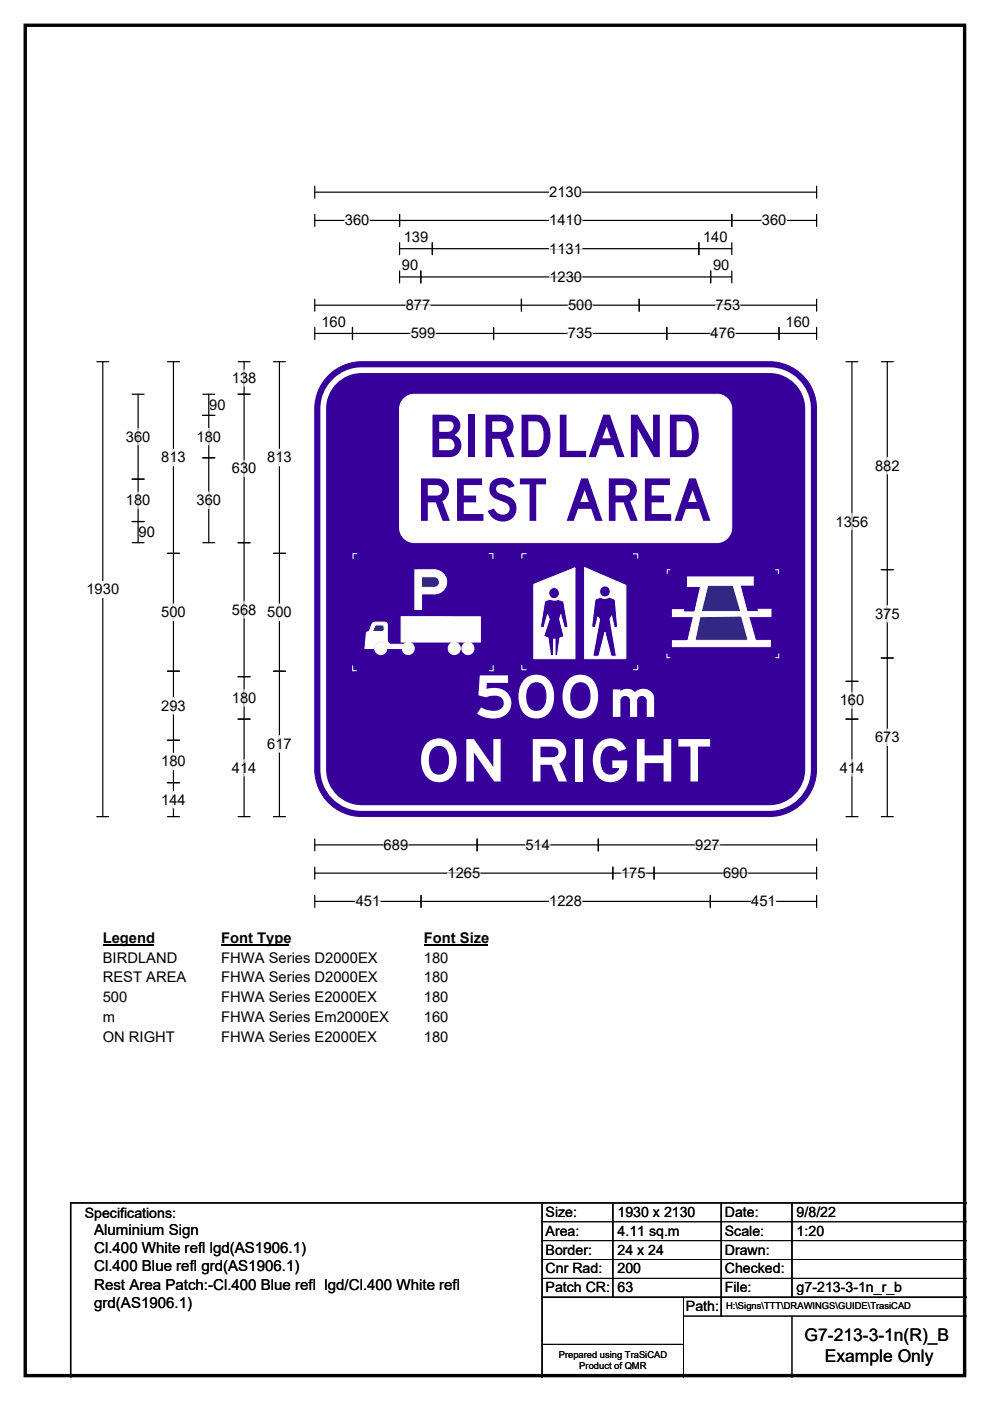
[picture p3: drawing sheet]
<svg xmlns="http://www.w3.org/2000/svg" width="210mm" height="297mm" viewBox="0 0 210 297" stroke-linecap="round" stroke-linejoin="round" font-family="sans-serif">
<path d="M5.4 5.4h199.2v286.3h-199.2z" fill="none" stroke="#000" stroke-width=".72"/>
<path d="M66.8 39.5v2.5M173.2 39.5v2.5M66.8 40.7h106.4" fill="none" stroke="#000" stroke-width=".25"/>
<path d="M116.5 39h6.9v3.5h-6.9z" fill="#fff"/>
<g fill="none" stroke="#000" stroke-width=".25">
<path d="M66.8 46.7h106.4M66.8 45.5v2.5M84.8 45.5v2.5M84.8 51.5v2.5M84.8 57.4v2.6M84.8 52.7h70.4M84.8 58.7h70.4M89.3 57.4v2.6M91.7 51.5v2.5M148.2 51.5v2.5M150.7 57.4v2.6M155.2 51.5v2.5"/>
<path d="M155.2 45.5v2.5M155.2 57.4v2.6M173.2 45.5v2.5M20.5 76.7h2.6M21.8 76.7v96.4M66.8 63.4v2.6M66.8 69.4v2.6M66.8 64.7h106.4M66.8 70.7h106.4M74.8 69.4v2.6M104.7 69.4v2.6M110.6 63.4v2.6"/>
<path d="M135.6 63.4v2.6M141.4 69.4v2.6M165.2 69.4v2.6M173.2 63.4v2.6M173.2 69.4v2.6M20.5 173.1h2.6M66.8 177.9v2.5M66.8 179.1h106.4M101.2 177.9v2.5M126.9 177.9v2.5M173.2 177.9v2.5M66.8 183.9v2.5"/>
<path d="M66.8 189.8v2.6M66.8 185.1h106.4M66.8 191.1h106.4M89.3 189.8v2.6M130 183.9v2.5M138.7 183.9v2.5M150.7 189.8v2.6M173.2 183.9v2.5M173.2 189.8v2.6"/>
</g>
<g fill="none" stroke="#fff" stroke-width=".25">
<path d="M73.2 46.7h5.2M116.5 46.7h6.9M116.5 52.7h6.9M116.5 58.7h7M161.6 46.7h5.2M86.1 64.7h5.2M87.1 70.7h5.2M120.5 70.7h5.2M120.5 64.7h5.2M150.7 70.7h5.2M151.8 64.7h5.2M81.4 179.1h5.2"/>
<path d="M111.4 179.1h5.2M147.4 179.1h5.3M75.4 191.1h5.2M94.9 185.1h7M116.5 191.1h6.9M131.7 185.1h5.2M153.4 185.1h5.2M159.3 191.1h5.2"/>
</g>
<path d="M18.3 123.2h7v3.5h-7z" fill="#fff"/>
<g fill="none" stroke="#000" stroke-width=".25">
<path d="M35.5 76.7h2.6M36.8 76.7v96.4M50.5 76.7h2.5M51.8 76.7v96.4M58 76.7h2.5M59.3 76.7v96.4M179.4 76.7h2.6M180.7 76.7v96.4M186.9 76.7h2.6M188.2 76.7v96.4M28 83.6h2.6M29.3 83.6v31.5"/>
<path d="M43 83.6h2.6M43 88.1h2.6M43 97.1h2.6M44.3 83.6v31.5M50.5 83.6h2.5M28 101.6h2.6M28 110.6h2.6M28 115.1h2.6M35.5 117.3h2.6M43 115.1h2.6M50.5 115.1h2.5M58 117.3h2.5"/>
<path d="M186.9 120.8h2.6M186.9 139.5h2.6M35.5 142.3h2.6M35.5 157h2.6M50.5 143.5h2.5M50.5 152.5h2.5M58 142.3h2.5M179.4 152.5h2.6M179.4 144.5h2.6M35.5 165.9h2.6M35.5 173.1h2.6M50.5 173.1h2.5"/>
<path d="M58 173.1h2.5M179.4 173.1h2.6M186.9 173.1h2.6"/>
</g>
<g fill="none" stroke="#fff" stroke-width=".25">
<path d="M51.8 78.4v3.5M29.3 90.8v3.5M36.8 95.2v3.6M44.3 90.8v3.5M51.8 97.6v3.5M59.3 95.2v3.6M188.2 97v3.5M29.3 104.3v3.5M44.3 104.3v3.5M180.7 108.8v3.5M36.8 128.1v3.5M51.8 127.5v3.5"/>
<path d="M59.3 128.1v3.5M188.2 128.4v3.5M36.8 147.9v3.5M36.8 159.7v3.5M51.8 146.2v3.5M59.3 156v3.5M180.7 146.7v3.5M188.2 154.6v3.5M36.8 167.8v3.5M51.8 161.1v3.4M180.7 161.1v3.4"/>
</g>
<path d="M21.8 197.1h10.8v3.5h-10.8z" fill="#fff"/>
<path d="M21.8 200.4h10.8" fill="none" stroke="#000" stroke-width=".32"/>
<path d="M46.9 197.1h14.4v3.5h-14.4z" fill="#fff"/>
<path d="M46.9 200.4h14.4" fill="none" stroke="#000" stroke-width=".32"/>
<path d="M89.9 197.1h13.5v3.5h-13.5z" fill="#fff"/>
<path d="M89.9 200.4h13.5" fill="none" stroke="#000" stroke-width=".32"/>
<g fill="#fff">
<path d="M21.8 201.3h15.7v3.5h-15.7z"/>
<path d="M46.9 201.3h33.1v3.5h-33.1z"/>
<path d="M89.9 201.3h5.2v3.5h-5.2z"/>
<path d="M21.8 205.5h17.6v3.5h-17.6z"/>
<path d="M46.9 205.5h33.1v3.5h-33.1z"/>
<path d="M89.9 205.5h5.2v3.5h-5.2z"/>
<path d="M21.8 209.7h5.2v3.5h-5.2z"/>
<path d="M46.9 209.7h32.9v3.5h-32.9z"/>
<path d="M89.9 209.7h5.2v3.5h-5.2z"/>
<path d="M21.8 213.9h2.6v3.5h-2.6z"/>
<path d="M46.9 213.9h35.5v3.5h-35.5z"/>
<path d="M89.9 213.9h5.2v3.5h-5.2z"/>
<path d="M21.8 218.1h15.2v3.5h-15.2z"/>
<path d="M46.9 218.1h32.9v3.5h-32.9z"/>
<path d="M89.9 218.1h5.2v3.5h-5.2z"/>
</g>
<path d="M70.1 79.2a9.9 9.9 0 0 1 6.6-2.5h86.5a10 10 0 0 1 10 10v76.4a10 10 0 0 1-10 10h-86.5a10 10 0 0 1-9.9-10v-76.4a9.9 9.9 0 0 1 3.3-7.5z" fill-rule="evenodd" fill="#37009b" stroke="#37009b" stroke-width=".21"/>
<path d="M71 80.9a8.1 8.1 0 0 1 5.7-2.4h86.5a8.2 8.2 0 0 1 8.2 8.2v76.4a8.2 8.2 0 0 1-8.2 8.2h-86.5a8.2 8.2 0 0 1-8.1-8.2v-76.4a8.1 8.1 0 0 1 2.4-5.8z" fill="none" stroke="#fff" stroke-width="1.2"/>
<path d="M113.2 123.9v15.8h8.8v-19.3zM124 120.3l8.7 3.8v15.6h-8.7zM116.4 125.8a1.16 1.16 0 0 0 2.3 0 1.16 1.16 0 0 0-2.3 0zM127.2 125.4a1.15 1.15 0 0 0 2.3 0 1.15 1.15 0 0 0-2.3 0zM115.5 127.4l-.9 5.5 .8 .2 .7-2.8 .4 1-1.2 3.6 .9 .3 .6 3.8h.6v-3.5h.3v3.5h.5l.5-3.7 .9-.3-.9-3.7 .2-1 .8 2.9 .8-.2-1-5.5-1.2-.4-.8 .2-.8-.3zM126.2 127l1.2-.4 .9 .3 .9-.3 1.3 .5 .5 5.9-.7 .2-.6-2.6-.3 .6 1.3 7.9h-1.1l-1.3-5-1.3 5h-1.3l1.5-7.8-.4-.5-.5 2.3-.8-.2z" fill-rule="evenodd" fill="#fff"/>
<g fill="none" stroke="#fff" stroke-width=".21">
<path d="M111.6 117.4h-.9v.9M134.3 117.4h1v.9M113.2 123.9l8.8-3.5v19.3h-8.8zM115.5 127.4l1.2-.4 .8 .3 .8-.2 1.2 .4 1 5.5-.8 .2-.8-2.9-.2 1 .9 3.7-.9 .3-.5 3.7h-.5v-3.5h-.3v3.5h-.6l-.6-3.8-.9-.3 1.2-3.6-.4-1-.7 2.8-.8-.2zM124 120.3l8.7 3.8v15.6h-8.7zM126.2 127l1.2-.4 .9 .3 .9-.3 1.3 .5 .5 5.9-.7 .2-.6-2.6-.3 .6 1.3 7.9h-1.1l-1.3-5-1.3 5h-1.3l1.5-7.8-.4-.5-.5 2.3-.8-.2zM110.7 141.1v.9h.9M135.3 141.1v.9h-1"/>
<circle cx="117.5" cy="125.8" r="1.16"/>
<circle cx="128.3" cy="125.4" r="1.15"/>
</g>
<path d="M141.5 138.6v.8h.6M142.2 120.8h-.7v.9" fill="none" stroke="#fefefe" stroke-width=".21"/>
<path d="M145.8 122.3h14v1.8h-2.8l1.4 5.6h2.5l-.1-.5h2.7v1.5h-4.7l1.5 5.1h3.1v1.3h-20.8v-1.3h3.3l1.2-5.1h-4.5v-1.4h2.4v.5h2.4l1.2-5.5h-2.8z" fill-rule="evenodd" fill="#fefefe" stroke="#fefefe" stroke-width=".21"/>
<g fill="#302882" stroke="#fefefe" stroke-width=".21">
<path d="M150.1 124.1h5.4l1.6 5.6h-8.4z" fill-rule="evenodd"/>
<path d="M148.5 130.7l8.8-.1 1.4 5.2h-11.3z" fill-rule="evenodd"/>
</g>
<path d="M75.8 117.4h-.9v1.1M103.7 117.4h.8v1.1M164.4 120.8h.7v.9M165.2 138.6v.8h-.7M74.8 141.1v1.1h.9M104.6 141.1v1.1h-.9" fill="none" stroke="#fefefe" stroke-width=".21"/>
<g fill="#fefefe" stroke="#fefefe" stroke-width=".21">
<path d="M79 132.1l.5-.2 2.4 .1 .2 .3v3.7l.5 .6h2.8l-.3 .9h-2.9a1.46 1.46 0 0 0-1.4-1.5 1.46 1.46 0 0 0-1.5 1.5h-1.9l.3-3.3 .6-.4z" fill-rule="evenodd"/>
<circle cx="80.8" cy="137.5" r="1.3"/>
<circle cx="86.6" cy="137.5" r="1.3"/>
</g>
<path d="M79.6 132.6h1.6l.3 .3-.1 .8-.3 .2-2-.1v-.2z" fill-rule="evenodd" fill="#302882" stroke="#fefefe" stroke-width=".21"/>
<g fill="#fefefe" stroke="#fefefe" stroke-width=".21">
<path d="M85.1 130.7l16.8 .1v5.3h-16.8z" fill-rule="evenodd"/>
<path d="M88 120.8h4.4a2.57 2.57 0 0 1 2.3 2.6 2.57 2.57 0 0 1-2.4 2.5h-2.9v3.3h-1.4z" fill-rule="evenodd"/>
<circle cx="96.3" cy="137.5" r="1.3"/>
<circle cx="99.2" cy="137.5" r="1.3"/>
</g>
<path d="M89.4 122.3h2.8a1.13 1.13 0 0 1 1 1.1 1.13 1.13 0 0 1-1 1.1h-2.8z" fill-rule="evenodd" fill="#302882" stroke="#fefefe" stroke-width=".21"/>
<path d="M85.7 84.5a3.1 3.1 0 0 1 2.2-.9h64.1a3.1 3.1 0 0 1 3.2 3.1v25.2a3.2 3.2 0 0 1-3.2 3.1h-64.1a3.1 3.1 0 0 1-3.1-3.1v-25.2a3.1 3.1 0 0 1 .9-2.2z" fill-rule="evenodd" fill="#fff" stroke="#fff" stroke-width=".21"/>
<path d="M115 255v37M130 255v20M153 255v24M168 255v20M205 255h-190v37M115 275h90" fill="none" stroke="#000" stroke-width=".3"/>
<path d="M115 259h90M115 263h90M115 267h90M115 271h90M145 279h60M145 275v17M168 279v13M115 285h30" fill="none" stroke="#000" stroke-width=".21"/>
<g font-size="12.5" fill="#37009b">
<text x="90.7" y="96.9">BIRDLAND</text>
<text x="88.2" y="110.4">REST AREA</text>
</g>
<g font-size="12.5" fill="#fff">
<text x="100.6" y="152.2">500</text>
<text x="88.4" y="165.7">ON RIGHT</text>
</g>
<text font-size="11.1" fill="#fff" x="128.4" y="152">m</text>
<g font-size="3.7">
<text x="170.7" y="284.4">G7-213-3-1n(R)_B</text>
<text x="175" y="288.9">Example Only</text>
</g>
<g font-size="3.2">
<text x="20" y="261.9">Aluminium Sign</text>
<text x="20" y="265.7">Cl.400 White refl lgd(AS1906.1)</text>
<text x="20" y="269.6">Cl.400 Blue refl grd(AS1906.1)</text>
<text x="20" y="273.4">Rest Area Patch:-Cl.400 Blue refl lgd/Cl.400 White refl</text>
<text x="20" y="277.2">grd(AS1906.1)</text>
</g>
<g font-size="3.1">
<text x="116.5" y="41.8">2130</text>
<text x="73.2" y="47.8">360</text>
<text x="116.5" y="47.8">1410</text>
<text x="161.6" y="47.8">360</text>
<text x="85.6" y="51.3">139</text>
<text x="116.5" y="53.8">1131</text>
<text x="149.1" y="51.3">140</text>
<text x="85.3" y="57.3">90</text>
<text x="116.5" y="59.8">1230</text>
<text x="151.2" y="57.3">90</text>
<text x="86.1" y="65.8">877</text>
<text x="120.5" y="65.8">500</text>
<text x="151.8" y="65.8">753</text>
<text x="68.2" y="69.3">160</text>
<text x="87.1" y="71.8">599</text>
<text x="120.5" y="71.8">735</text>
<text x="150.7" y="71.8">476</text>
<text x="166.6" y="69.3">160</text>
<text x="49.2" y="81.2">138</text>
<text x="44.4" y="86.9">90</text>
<text x="26.7" y="93.6">360</text>
<text x="41.7" y="93.6">180</text>
<text x="34.2" y="98">813</text>
<text x="49.2" y="100.4">630</text>
<text x="56.7" y="98">813</text>
<text x="185.6" y="99.8">882</text>
<text x="26.7" y="107.1">180</text>
<text x="41.7" y="107.1">360</text>
<text x="29.4" y="113.9">90</text>
<text x="177.2" y="111.6">1356</text>
<text x="18.3" y="126">1930</text>
<text x="34.2" y="130.9">500</text>
<text x="49.2" y="130.3">568</text>
<text x="56.7" y="130.9">500</text>
<text x="185.6" y="131.2">375</text>
<text x="49.2" y="149">180</text>
<text x="178.1" y="149.5">160</text>
<text x="34.2" y="150.7">293</text>
<text x="56.7" y="158.8">617</text>
<text x="185.6" y="157.4">673</text>
<text x="34.2" y="162.5">180</text>
<text x="49.2" y="163.9">414</text>
<text x="178.1" y="163.9">414</text>
<text x="34.2" y="170.6">144</text>
<text x="81.4" y="180.2">689</text>
<text x="111.4" y="180.2">514</text>
<text x="147.4" y="180.2">927</text>
<text x="94.9" y="186.2">1265</text>
<text x="131.7" y="186.2">175</text>
<text x="153.4" y="186.2">690</text>
<text x="75.4" y="192.2">451</text>
<text x="116.5" y="192.2">1228</text>
<text x="159.3" y="192.2">451</text>
<text x="21.8" y="199.9">Legend</text>
<text x="46.9" y="199.9">Font Type</text>
<text x="89.9" y="199.9">Font Size</text>
<text x="21.8" y="204.1">BIRDLAND</text>
<text x="21.8" y="208.3">REST AREA</text>
<text x="46.9" y="204.1">FHWA Series D2000EX</text>
<text x="46.9" y="208.3">FHWA Series D2000EX</text>
<text x="89.9" y="204.1">180</text>
<text x="89.9" y="208.3">180</text>
<text x="21.8" y="212.5">500</text>
<text x="46.9" y="212.5">FHWA Series E2000EX</text>
<text x="89.9" y="212.5">180</text>
<text x="21.8" y="216.7">m</text>
<text x="21.8" y="220.9">ON RIGHT</text>
<text x="46.9" y="216.7">FHWA Series Em2000EX</text>
<text x="46.9" y="220.9">FHWA Series E2000EX</text>
<text x="89.9" y="216.7">160</text>
<text x="89.9" y="220.9">180</text>
</g>
<g font-size="3">
<text x="115.7" y="258">Size:</text>
<text x="131" y="258">1930 x 2130</text>
<text x="153.7" y="258">Date:</text>
<text x="169" y="258">9/8/22</text>
<text x="18" y="258.2">Specifications:</text>
<text x="115.7" y="262">Area:</text>
<text x="131" y="262">4.11 sq.m</text>
<text x="153.7" y="262">Scale:</text>
<text x="169" y="262">1:20</text>
<text x="115.7" y="266">Border:</text>
<text x="115.7" y="270">Cnr Rad:</text>
<text x="131" y="266">24 x 24</text>
<text x="131" y="270">200</text>
<text x="153.7" y="266">Drawn:</text>
<text x="153.7" y="270">Checked:</text>
<text x="115.7" y="274">Patch CR:</text>
<text x="131" y="274">63</text>
<text x="153.7" y="274">File:</text>
<text x="169" y="274">g7-213-3-1n_r_b</text>
<text x="145.5" y="278">Path:</text>
</g>
<g font-size="2">
<text x="154" y="277.6">H:\Signs\TTT\DRAWINGS\GUIDE\TrasiCAD</text>
<text x="118.5" y="287.8">Prepared using TraSiCAD</text>
<text x="122.9" y="290.2">Product of QMR</text>
</g>
</svg>
